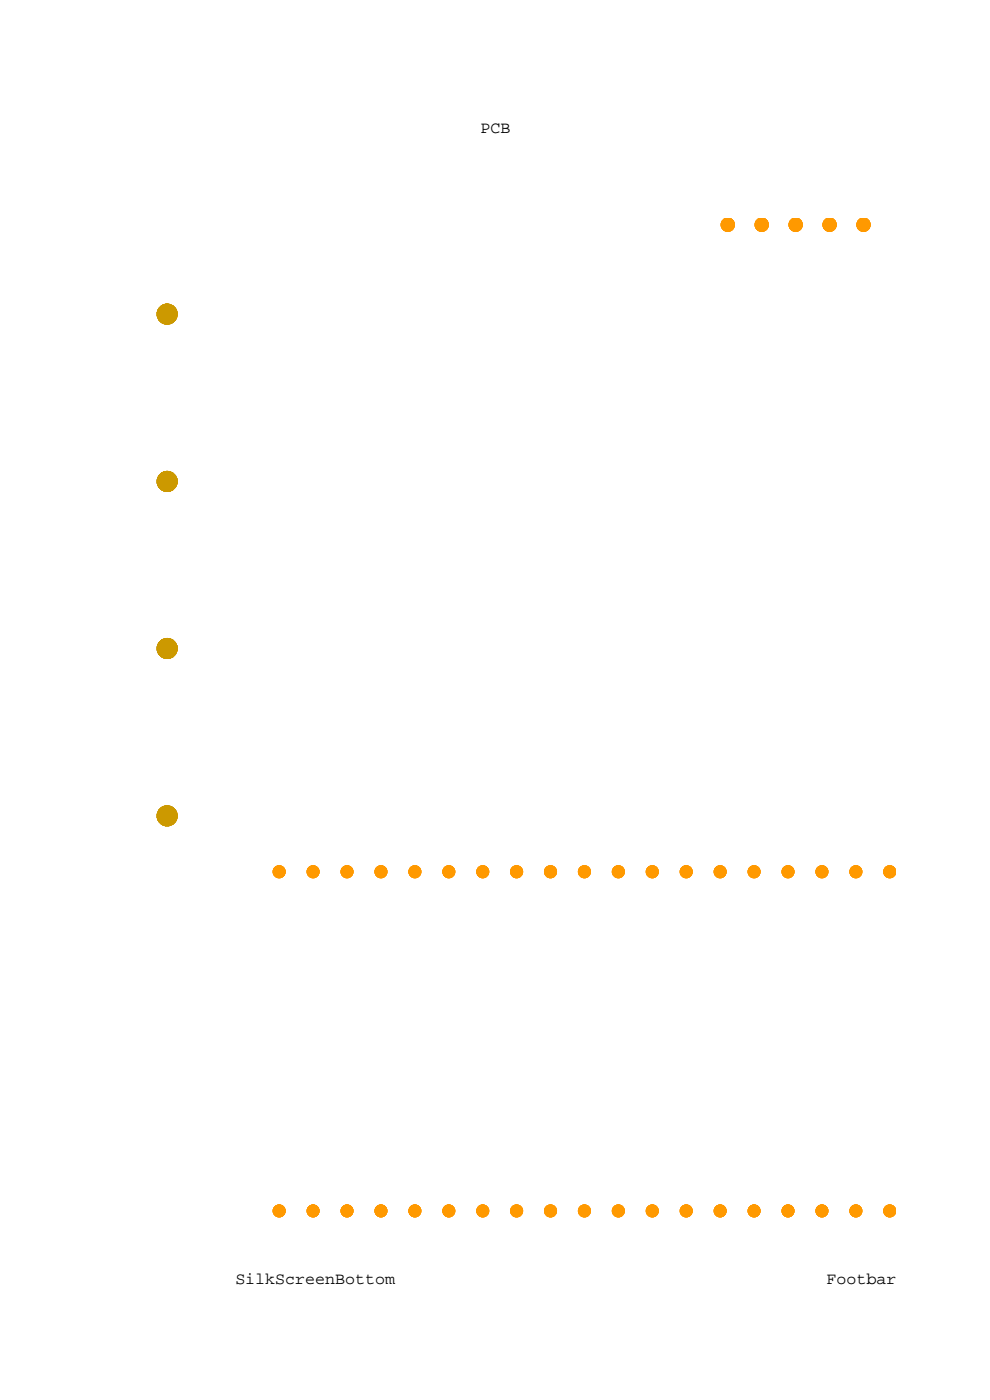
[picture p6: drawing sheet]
<svg xmlns="http://www.w3.org/2000/svg" width="210mm" height="297mm" viewBox="0 0 210 297" stroke-linecap="round" stroke-linejoin="round" font-family="sans-serif">
<!-- layer: 6 -->
<g fill="#f90" stroke="#f90" stroke-width=".21">
<circle cx="59.2" cy="184.9" r="1.28"/>
<circle cx="66.4" cy="184.9" r="1.27"/>
<circle cx="73.6" cy="184.9" r="1.27"/>
<circle cx="80.8" cy="184.9" r="1.27"/>
<circle cx="88" cy="184.9" r="1.27"/>
<circle cx="102.4" cy="184.9" r="1.27"/>
<circle cx="109.6" cy="184.9" r="1.28"/>
<circle cx="116.8" cy="184.9" r="1.28"/>
<circle cx="124" cy="184.9" r="1.28"/>
<circle cx="131.2" cy="184.9" r="1.28"/>
<circle cx="138.4" cy="184.9" r="1.28"/>
<circle cx="145.6" cy="184.9" r="1.28"/>
<circle cx="152.8" cy="184.9" r="1.27"/>
<circle cx="159.9" cy="184.9" r="1.27"/>
<circle cx="167.1" cy="184.9" r="1.27"/>
<circle cx="174.3" cy="184.9" r="1.27"/>
<circle cx="181.5" cy="184.9" r="1.27"/>
<circle cx="188.7" cy="184.9" r="1.28"/>
<circle cx="181.5" cy="256.9" r="1.27"/>
<circle cx="174.3" cy="256.9" r="1.27"/>
<circle cx="167.1" cy="256.9" r="1.27"/>
<circle cx="159.9" cy="256.9" r="1.27"/>
<circle cx="152.8" cy="256.9" r="1.27"/>
<circle cx="138.4" cy="256.9" r="1.27"/>
<circle cx="131.2" cy="256.9" r="1.27"/>
<circle cx="124" cy="256.9" r="1.27"/>
<circle cx="109.6" cy="256.9" r="1.27"/>
<circle cx="102.4" cy="256.9" r="1.27"/>
<circle cx="95.2" cy="256.9" r="1.27"/>
<circle cx="88" cy="256.9" r="1.27"/>
<circle cx="80.8" cy="256.9" r="1.27"/>
<circle cx="73.6" cy="256.9" r="1.27"/>
<circle cx="66.4" cy="256.9" r="1.27"/>
<circle cx="59.2" cy="256.9" r="1.27"/>
<circle cx="116.8" cy="256.9" r="1.27"/>
<circle cx="145.6" cy="256.9" r="1.27"/>
<circle cx="188.7" cy="256.9" r="1.27"/>
<circle cx="95.2" cy="184.9" r="1.27"/>
<circle cx="168.8" cy="47.7" r="1.42"/>
<circle cx="176" cy="47.7" r="1.42"/>
<circle cx="183.2" cy="47.7" r="1.42"/>
<circle cx="161.6" cy="47.7" r="1.42"/>
<circle cx="154.4" cy="47.7" r="1.42"/>
</g>
<g fill="#c90" stroke="#c90" stroke-width=".21">
<circle cx="35.5" cy="66.6" r="2.13"/>
<circle cx="35.5" cy="173.1" r="2.13"/>
<circle cx="35.5" cy="102.1" r="2.13"/>
<circle cx="35.5" cy="137.6" r="2.13"/>
</g>
<g font-size="3.5">
<text x="102" y="28.2">PCB</text>
<text x="49.9" y="272.3">SilkScreenBottom</text>
<text x="175.3" y="272.3">Footbar</text>
</g>
</svg>
